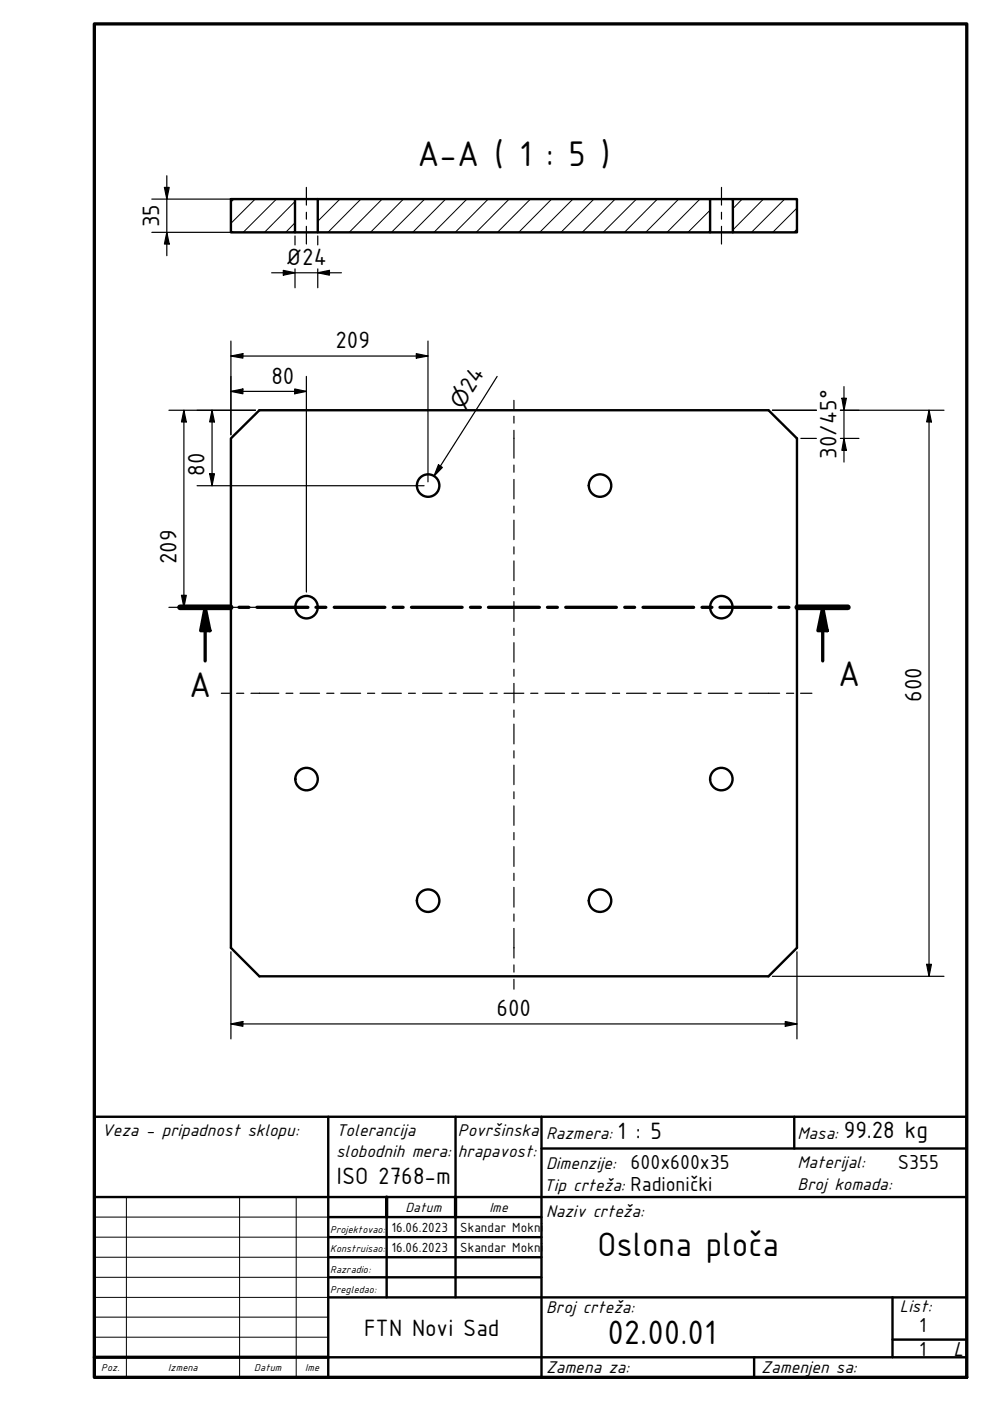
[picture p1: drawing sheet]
<svg xmlns="http://www.w3.org/2000/svg" width="210mm" height="297mm" viewBox="0 0 210 297" stroke-linecap="round" stroke-linejoin="round" font-family="sans-serif">
<!-- layer: Hatch (ISO) -->
<g fill="none" stroke="#000" stroke-width=".21">
<path d="M49.6 42.2l-.6 .6M54.1 42.2l-5.1 5.2M58.6 42.2l-7 7.1M62.5 47.2l-1.9 2.1M62.5 42.7l-6.4 6.6M67.6 42.2l-.2 .2M72.1 42.2l-4.7 4.7M76.5 42.2l-7 7.1M81 42.2l-7 7.1M85.5 42.2l-7 7.1M90 42.2l-7 7.1M94.5 42.2l-7 7.1"/>
<path d="M99 42.2l-7 7.1M103.5 42.2l-7 7.1M107.9 42.2l-6.9 7.1M112.5 42.2l-7 7.1M117 42.2l-7 7.1M121.5 42.2l-7.1 7.1M125.9 42.2l-7 7.1M130.4 42.2l-7 7.1M134.9 42.2l-7 7.1M139.4 42.2l-7 7.1M143.9 42.2l-7 7.1M148.4 42.2l-7 7.1"/>
<path d="M150.6 49l-.2 .3M150.6 44.6l-4.7 4.7M157.4 42.2l-2 2M161.9 42.2l-6.5 6.6M166.4 42.2l-7.1 7.1M169 48.6l-.7 .7M169 44.1l-5.2 5.2"/>
</g>
<!-- layer: Visible (ISO) -->
<g fill="none" stroke="#000" stroke-width=".51">
<path d="M49 42.2h13.5v7.1h-13.5zM62.5 49.3h4.9M62.5 42.2h4.9M67.4 42.2h83.2v7.1h-83.2zM150.6 42.2h18.4v7.1h-13.6v-7.1M150.6 49.3h4.8M49 92.9l6-5.9h107.9l6.1 5.9v108.1l-6.1 6h-107.9l-6-6z"/>
<circle cx="90.8" cy="103" r="2.38"/>
<circle cx="127.2" cy="103" r="2.38"/>
<circle cx="65" cy="128.7" r="2.38"/>
<circle cx="152.9" cy="128.7" r="2.38"/>
<circle cx="65" cy="165.2" r="2.38"/>
<circle cx="152.9" cy="165.2" r="2.38"/>
<circle cx="90.8" cy="191" r="2.38"/>
<circle cx="127.2" cy="191" r="2.38"/>
</g>
<!-- layer: Section Line (ISO) -->
<g fill="none" stroke="#000" stroke-width=".7">
<path d="M38.2 128.8h10.7M43.5 128.8l1 4.9h-2zM43.5 128.8v11.3M50.7 128.8h2.1M54.5 128.8h10.8M67 128.8h2.1M70.9 128.8h10.7M83.4 128.8h2.1M87.2 128.8h10.8M99.8 128.8h2.1M103.6 128.8h10.8M116.1 128.8h2.1"/>
<path d="M120 128.8h10.7M132.5 128.8h2.1M136.3 128.8h10.8M148.8 128.8h2.1M152.7 128.8h10.7M165.2 128.8h2.1M169 128.8h10.8M174.4 128.8l1 4.9h-2zM174.4 128.8v11.3"/>
</g>
<path d="M38.2 128.8h10.7M169 128.8h10.8" fill="none" stroke="#000" stroke-width="1.2"/>
<g fill="#000">
<path d="M43.5 128.8l1 4.9h-2z" fill-rule="evenodd"/>
<path d="M174.4 128.8l1 4.9h-2z" fill-rule="evenodd"/>
</g>
<!-- layer: Title (ISO) -->
<g fill="none" stroke="#000" stroke-width=".51">
<path d="M20 236.8h185v55.2h-185zM69.6 236.8v55.2M96.6 236.8v17M114.8 236.8v55.2M168.4 236.8v6.7M20 253.8h185M69.6 258h45.2M82 258v17.1M96.6 258v17.1M114.8 243.5h90.2M69.6 262.3h45.2M69.6 266.6h45.2"/>
<path d="M69.6 270.8h45.2M69.6 275.1h135.4M189.2 275.1v12.7M69.6 287.8h135.4M159.9 287.8v4.2M189.2 284h15.8"/>
</g>
<path d="M82 253.8v4.2M96.6 253.8v4.2M20 287.8h49.6" fill="none" stroke="#000" stroke-width=".7"/>
<path d="M20 258h49.6M26.8 253.8v38.2M50.8 253.8v38.2M62.8 253.8v38.2M20 262.3h49.6M20 266.6h49.6M20 270.8h49.6M20 275.1h49.6M20 279.3h49.6M20 283.5h49.6" fill="none" stroke="#000" stroke-width=".21"/>
<!-- layer: Border (ISO) -->
<path d="M20 5.1h185v286.9h-185z" fill="none" stroke="#000" stroke-width=".7"/>
<!-- layer: Centerline (ISO) -->
<g fill="none" stroke="#000" stroke-width=".25">
<path d="M65 39.7v3.8M153 39.7v3.8M65 45v1.5M65 48v3.7M153 45v1.5M153 48v3.7M109 84.9v1.8M109 88.3v1.4M109 91.2v5.9M109 98.6v1.5M109 101.6v4.2M109 107.3v1.5"/>
<path d="M109 110.3v4.1M109 115.9v1.6M109 118.9v4.2M109 124.6v1.5M109 127.6v4.1M109 133.2v1.5M109 136.3v4.1M46.9 147h1.8M50.2 147h1.5M53.2 147h5.9M60.6 147h1.5M63.6 147h4.2"/>
<path d="M69.3 147h1.5M72.3 147h4.2M77.9 147h1.5M81 147h4.1M86.6 147h1.5M89.6 147h4.1M95.2 147h1.5M98.2 147h4.2M103.9 147h1.5M106.9 147h4.2M109 141.9v1.5M109 144.9v4.1"/>
<path d="M109 150.5v1.6M109 153.5v4.2M109 159.2v1.5M112.5 147h1.5M115.6 147h4.1M121.2 147h1.5M124.2 147h4.1M129.9 147h1.5M132.8 147h4.2M138.5 147h1.5M141.5 147h4.2M147.2 147h1.5"/>
<path d="M150.2 147h4.1M155.8 147h1.5M158.8 147h6.5M166.8 147h1.5M169.7 147h2.4M109 162.2v4.2M109 167.9v1.4M109 170.9v4.1M109 176.5v1.5M109 179.5v4.2M109 185.2v1.5M109 188.1v4.2"/>
<path d="M109 193.8v1.5M109 196.8v6.3M109 204.6v1.5M109 207.6v2.1"/>
</g>
<!-- layer: Dimension (ISO) -->
<g fill="none" stroke="#000" stroke-width=".25">
<path d="M34.9 39.7h1l-.5 2.5zM35.4 37.3v16.9M32.2 42.2h17.4M32.2 49.3h17.4M35.4 49.3l.5 2.4h-1zM57.6 57.8h14.8M60.1 57.3l2.4 .5-2.4 .5zM62.5 50v1.9M62.5 57v4M67.4 57.8l2.4-.5v1zM67.4 50v1.9M67.4 57v4"/>
<path d="M49 75.5l2.5-.5v.9zM49 75.5h41.7M49 72.3v19.9M65 79.8v45.7M88.3 75l2.4 .5-2.4 .4zM90.7 72.3v29.9M105.4 79.8l-13.4 21.2M35.8 87h18.4M39 87l.5 2.5h-1zM39 87v41.8M45 87l.5 2.5h-1.1zM45 87v16"/>
<path d="M49 83l2.5-.5v1zM49 83h16M62.5 82.5l2.5 .5-2.5 .5zM93 98.5l.8 .6-1.8 1.9zM163.8 87h9.3M169.8 92.9h3.3M178.2 87h22M178.2 92.9h3.9M178.5 84.4h1l-.6 2.6zM178.9 92.9l.6 2.6h-1zM178.9 82v16M197 87l.5 2.5h-1z"/>
<path d="M197 87v120M41.8 103h48.1M44.4 100.4h1.1l-.5 2.6zM35.8 128.8h28.4M38.5 126.2h1l-.5 2.6zM49 217.1l2.5-.5v1zM49 201.8v18.5M49 217.1h120M163.8 207h36.4M166.5 216.6l2.5 .5-2.5 .5zM169 201.8v18.5M196.5 204.5h1l-.5 2.5z"/>
</g>
<g fill="#000">
<path d="M34.9 39.7h1l-.5 2.5z" fill-rule="evenodd"/>
<path d="M35.4 49.3l.5 2.4h-1z" fill-rule="evenodd"/>
<path d="M60.1 57.3l2.4 .5-2.4 .5z" fill-rule="evenodd"/>
<path d="M67.4 57.8l2.4-.5v1z" fill-rule="evenodd"/>
<path d="M49 75.5l2.5-.5v.9z" fill-rule="evenodd"/>
<path d="M88.3 75l2.4 .5-2.4 .4z" fill-rule="evenodd"/>
<path d="M39 87l.5 2.5h-1z" fill-rule="evenodd"/>
<path d="M45 87l.5 2.5h-1.1z" fill-rule="evenodd"/>
<path d="M49 83l2.5-.5v1z" fill-rule="evenodd"/>
<path d="M62.5 82.5l2.5 .5-2.5 .5z" fill-rule="evenodd"/>
<path d="M93 98.5l.8 .6-1.8 1.9z" fill-rule="evenodd"/>
<path d="M178.5 84.4h1l-.6 2.6z" fill-rule="evenodd"/>
<path d="M178.9 92.9l.6 2.6h-1z" fill-rule="evenodd"/>
<path d="M197 87l.5 2.5h-1z" fill-rule="evenodd"/>
<path d="M44.4 100.4h1.1l-.5 2.6z" fill-rule="evenodd"/>
<path d="M38.5 126.2h1l-.5 2.6z" fill-rule="evenodd"/>
<path d="M49 217.1l2.5-.5v1z" fill-rule="evenodd"/>
<path d="M166.5 216.6l2.5 .5-2.5 .5z" fill-rule="evenodd"/>
<path d="M196.5 204.5h1l-.5 2.5z" fill-rule="evenodd"/>
</g>
<g font-size="8.1">
<text x="88.5" y="35.2">A-A ( 1 : 5 )</text>
<text x="40.1" y="147.8">A</text>
<text x="177.7" y="145.4">A</text>
</g>
<g font-size="7.7">
<text x="126.7" y="266.2">Oslona ploča</text>
<text x="128.8" y="285">02.00.01</text>
</g>
<g font-size="5.4">
<text x="33.8" y="48.2" transform="rotate(-90 33.8 48.2)">35</text>
<text x="60.6" y="56.2">Ø24</text>
<text x="71.1" y="73.8">209</text>
<text x="57.5" y="81.4">80</text>
<text x="100.1" y="83.6" transform="rotate(-58 100.1 83.6)">24</text>
<text x="43.4" y="101" transform="rotate(-90 43.4 101)">80</text>
<text x="177.4" y="97.3" transform="rotate(-90 177.4 97.3)">30/45°</text>
<text x="37.4" y="119.6" transform="rotate(-90 37.4 119.6)">209</text>
<text x="195.4" y="148.8" transform="rotate(-90 195.4 148.8)">600</text>
<text x="105.3" y="215.5">600</text>
<text x="130.9" y="241.5">1 : 5</text>
<text x="178.9" y="241.3">99.28 kg</text>
<text x="71.4" y="251">ISO 2768-m</text>
<text x="77.2" y="283.2">FTN Novi Sad</text>
</g>
<g font-size="4.6">
<text x="98" y="86.9" transform="rotate(-58 98 86.9)">⌀</text>
<text x="133.7" y="247.8">600x600x35</text>
<text x="190.4" y="247.8">S355</text>
<text x="133.7" y="252.5">Radionički</text>
<text x="194.9" y="287.5">1</text>
<text x="194.9" y="282.4">1</text>
<text x="202.2" y="287.5">L</text>
</g>
<g font-size="3.9">
<text x="21.6" y="240.8">Veza - pripadnost sklopu:</text>
<text x="71.2" y="240.8">Tolerancija</text>
<text x="71.2" y="245.2">slobodnih mera:</text>
<text x="97.1" y="240.8">Površinska</text>
<text x="97.1" y="245.3">hrapavost:</text>
<text x="115.8" y="241.5">Razmera:</text>
<text x="169.1" y="241.5">Masa:</text>
<text x="115.8" y="247.8">Dimenzije:</text>
<text x="169.1" y="247.7">Materijal:</text>
<text x="115.3" y="252.5">Tip crteža:</text>
<text x="115.8" y="257.9">Naziv crteža:</text>
<text x="169.1" y="252.3">Broj komada:</text>
<text x="115.8" y="278.3">Broj crteža:</text>
<text x="190.8" y="278.1">List:</text>
<text x="115.8" y="291.1">Zamena za:</text>
<text x="161.4" y="291.1">Zamenjen sa:</text>
</g>
<g font-size="3">
<text x="86" y="257">Datum</text>
<text x="103.8" y="257">Ime</text>
<text x="83" y="261.3">16.06.2023</text>
<text x="97.6" y="261.3">Skandar Mokni</text>
<text x="83" y="265.5">16.06.2023</text>
<text x="97.6" y="265.5">Skandar Mokni</text>
</g>
<g font-size="2.3">
<text x="70" y="261.4">Projektovao:</text>
<text x="70" y="265.5">Konstruisao:</text>
<text x="70" y="269.8">Razradio:</text>
<text x="70" y="274.1">Pregledao:</text>
<text x="21.5" y="290.7">Poz.</text>
<text x="35.7" y="290.7">Izmena</text>
<text x="53.9" y="290.7">Datum</text>
<text x="64.7" y="290.7">Ime</text>
</g>
</svg>
